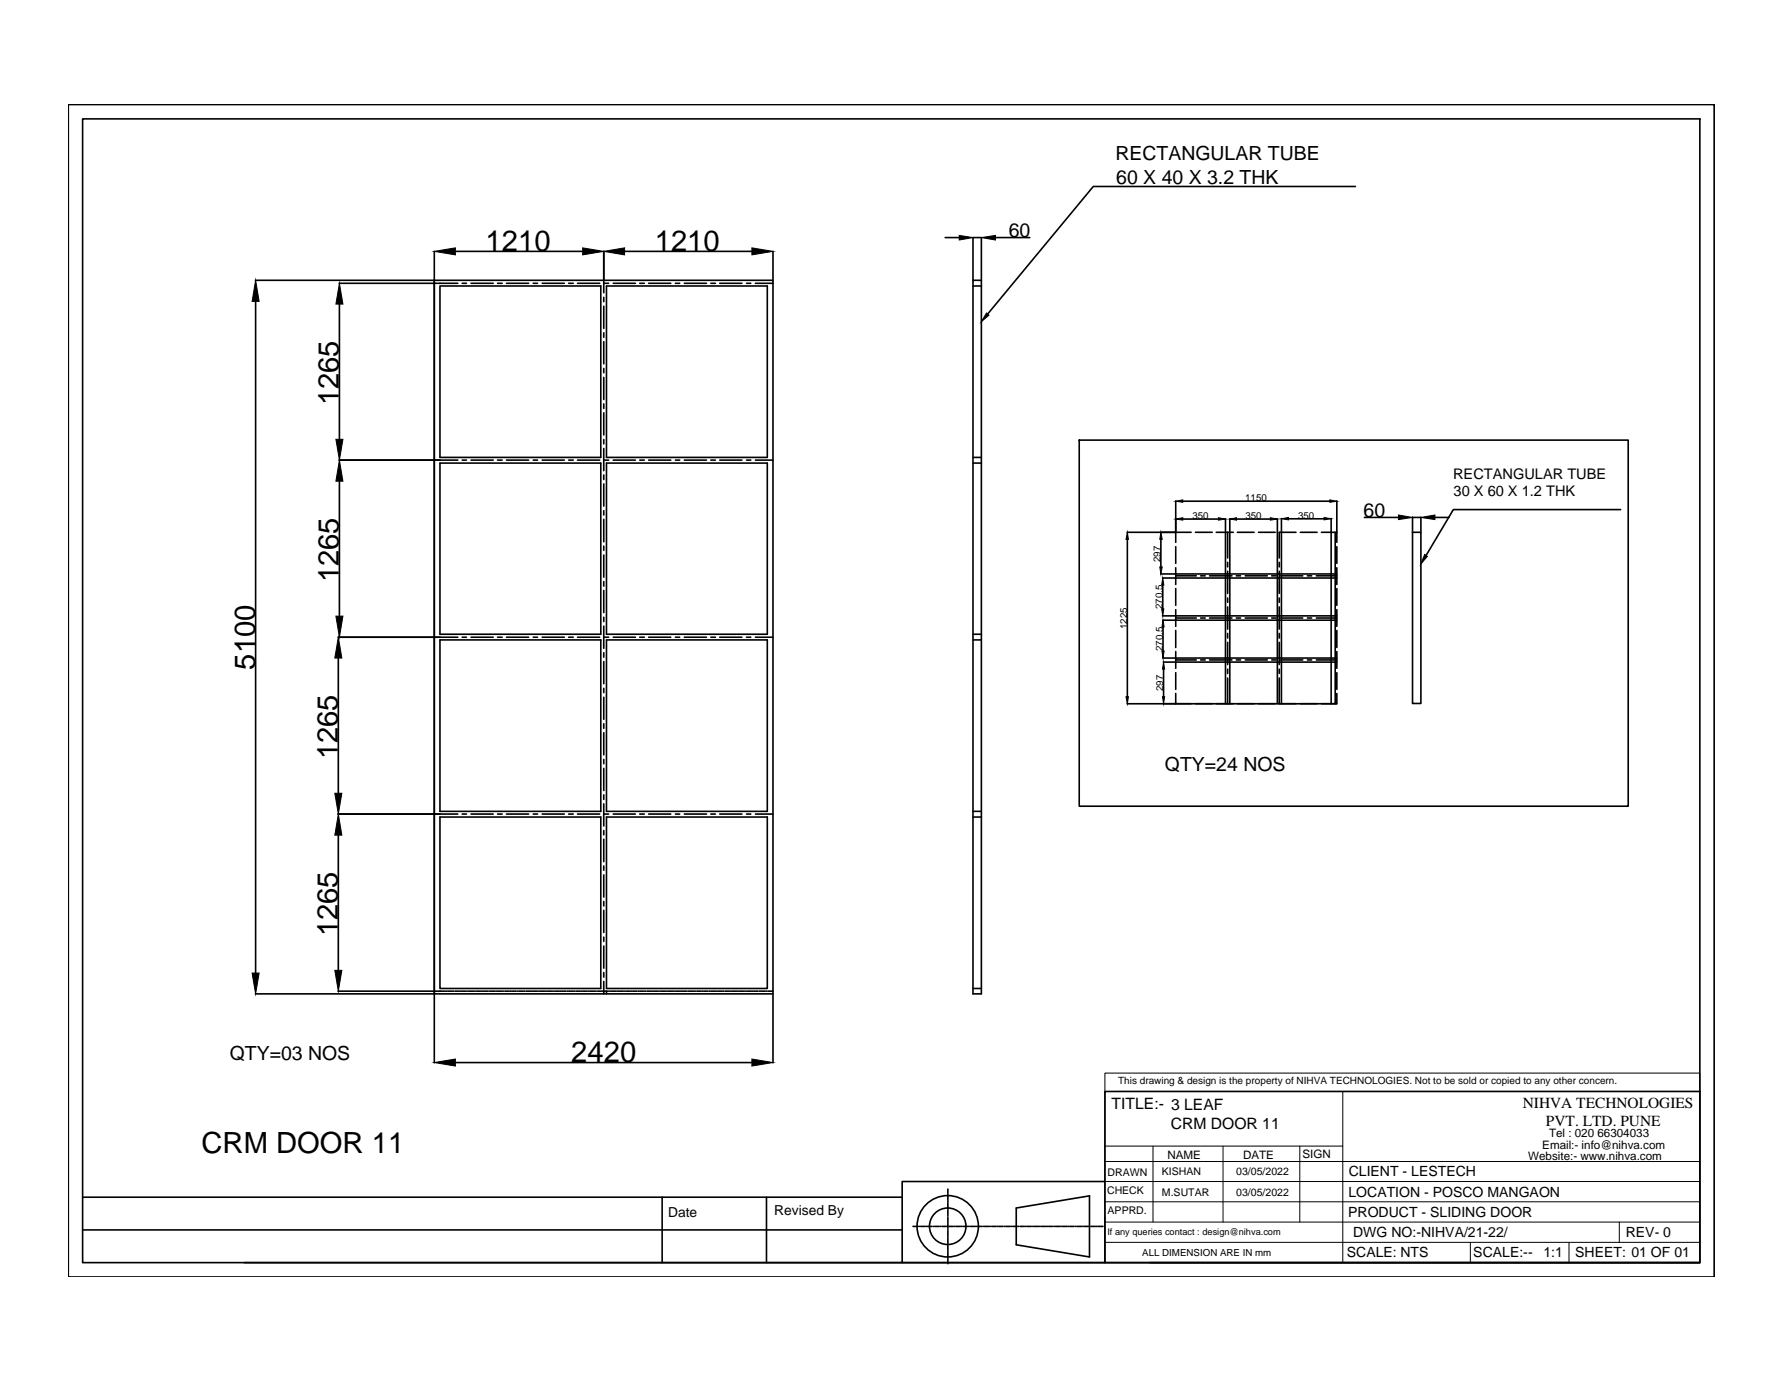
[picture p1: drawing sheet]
<svg xmlns="http://www.w3.org/2000/svg" width="279mm" height="216mm" viewBox="0 0 279 216" stroke-linecap="round" stroke-linejoin="round" font-family="sans-serif">
<!-- layer: 0 -->
<g fill="none" stroke="#000" stroke-width=".25">
<path d="M10.7 16.4h257.8v183.5h-257.8zM12.9 18.6h253.3v179.1h-253.3zM68 39.4v116.2h-28M71.3 39.4h20M94.6 39.4v6.4M97.8 39.4h20M121.1 39.4v4.5M148 37.2h2.2M155.9 37.2h5.4M212.3 29.2h-41.1l-16.5 20M40 43.9h28M40 47.2v105.1"/>
<path d="M53.1 44.4h18.6M53.2 47.6v21.2M68 43.9h53.1v111.7h-53.1zM68.9 44.8h25.2v26.8h-25.2zM72.4 44.4h.7M73.8 44.4h3.4M77.9 44.4h.7M79.3 44.4h3.5M83.5 44.4h.7M84.9 44.4h3.5M89.1 44.4h.7M90.5 44.4h3.4"/>
<path d="M94.6 46.6v.6M94.6 47.9v3.5M94.6 52.1v.7M94.6 53.5v3.5M94.6 57.7v.7M94.6 59.1v3.5M94.6 44.4h.7M95 44.8h25.2v26.8h-25.2zM96 44.4h3.5M100.2 44.4h.7M101.6 44.4h3.5M105.8 44.4h.7"/>
<path d="M107.2 44.4h3.4M111.3 44.4h.7M112.7 44.4h3.5M116.9 44.4h.7M118.3 44.4h2.8M152.4 43.9h1.3v111.7h-1.3zM152.4 44.8h1.3M152.4 43.9v-6.7h1.3v6.7M53.1 72h18.6M53.2 75.3v21.2M68.9 72.5h25.2v26.8h-25.2zM72.4 72h.7"/>
<path d="M73.8 72h3.4M77.9 72h.7M79.3 72h3.5M83.5 72h.7M84.9 72h3.5M89.1 72h.7M90.5 72h3.4M94.6 63.2v.8M94.6 64.6v3.5M94.6 68.8v.7M94.6 70.2v3.5M94.6 74.4v.7"/>
<path d="M94.6 75.8v3.4M94.6 80v.6M94.6 72h.7M95 72.5h25.2v26.8h-25.2zM96 72h3.5M100.2 72h.7M101.6 72h3.5M105.8 72h.7M107.2 72h3.4M111.3 72h.7M112.7 72h3.5M116.9 72h.7"/>
<path d="M118.3 72h2.8M152.4 72.5h1.3M152.4 71.6h1.3M169 68.9h86v57.3h-86zM184.1 78.4v4.9h-7.6M185.2 78.5h23.1M209.4 78.4v6.5M253.8 79.8h-26.2l-4.3 7.2M52.9 99.8h18.8M72.4 99.8h.7M73.8 99.8h3.4M77.9 99.8h.7"/>
<path d="M79.3 99.8h3.5M83.5 99.8h.7M84.9 99.8h3.5M89.1 99.8h.7M90.5 99.8h3.4M94.6 81.3v3.5M94.6 85.5v.7M94.6 86.9v3.5M94.6 91v.8M94.6 92.4v3.5M94.6 96.6v.7M94.6 98v3.5"/>
<path d="M94.6 99.8h.7M96 99.8h3.5M100.2 99.8h.7M101.6 99.8h3.5M105.8 99.8h.7M107.2 99.8h3.4M111.3 99.8h.7M112.7 99.8h3.5M116.9 99.8h.7M118.3 99.8h2.8M152.4 99.3h1.3M176.6 84.4v24.7"/>
<path d="M181.8 89.9h27.6M181.8 84.4v4.4M182.1 90.5h27.3M182.1 96.4h27.3M182.1 91.6v3.7M182.1 97.1h27.3M182.1 98.2v3.7M184.1 85.6v2.6M184.1 88.9v2.6M184.1 92.1v2.7M184.1 95.4v2.7M184.1 98.7v2.7"/>
<path d="M184.1 90.2h3.3M184.1 96.8h3.3M185.2 81.3h5.6M186.5 83.3h-2.4v1.6M187.2 83.3h2.7M188 90.2h.8M188 96.8h.8M189.4 90.2h3.5M189.4 96.8h3.5M190.5 83.3h2.7M191.9 81.2v29M192.3 83.3v4.1"/>
<path d="M192.3 88v.8M192.3 89.4v3.5M192.3 93.6v.7M192.3 95v3.5M192.3 99.2v.7M192.6 81.2v29M193.6 90.2h.7M193.6 96.8h.7M193.7 81.3h5.3M193.8 83.3h2.6M195 90.2h3.5M195 96.8h3.5"/>
<path d="M197.1 83.3h2.6M199.2 90.2h.7M199.2 96.8h.7M200.1 81.2v29M200.3 88v.8M200.3 89.4v3.5M200.3 93.6v.7M200.3 95v3.5M200.3 99.2v.7M200.6 90.2h3.4M200.6 96.8h3.4M200.7 81.2v29"/>
<path d="M201.8 81.2h5.6M203 83.3h-2.7v4.1M203.7 83.3h2.6M204.8 90.2h.6M204.8 96.8h.6M206.1 90.2h3.3M206.1 96.8h3.3M207 83.3h2.4M208.5 81.2v29M209.1 83.3v26.9M209.4 85.6v2.6M209.4 88.9v2.6"/>
<path d="M209.4 92.1v2.7M209.4 95.4v2.7M209.4 98.7v2.7M213.7 81h5.3M221.2 83.3h1.3v26.8h-1.3zM221.2 81v2.3M221.2 81h1.3M222.5 81v2.3M224.7 81h2.2M53 103v21.2M68.9 100.2h25.2v26.8h-25.2zM94.6 102.2v.7"/>
<path d="M94.6 103.6v3.4M94.6 107.8v.6M94.6 109.2v3.4M94.6 113.3v.7M94.6 114.7v3.5M94.6 118.9v.7M95 100.2h25.2v26.8h-25.2zM152.4 100.2h1.3M176.5 110.2h32.9M182.1 103h27.3M182.2 103.7h27.2M182.2 104.8v4.3"/>
<path d="M184.1 108.6v1.6h2.4M184.1 102v2.6M184.1 105.3v2.6M184.1 103.3h3.3M188 103.3h.8M189.4 103.3h3.5M192.3 100.6v3.4M192.3 104.8v.6M192.3 106.2v4M193.6 103.3h.7M195 103.3h3.5M199.2 103.3h.7"/>
<path d="M200.3 100.6v3.4M200.3 104.8v.6M200.3 106.2v4M200.6 103.3h3.4M204.8 103.3h.6M206.1 103.3h3.3M209.4 108.6v1.6h-2.4M209.4 102v2.6M209.4 105.3v2.6M52.9 127.5h18.8M53 130.8v21.1M68.9 127.9h25.2v26.9h-25.2z"/>
<path d="M72.4 127.5h.7M73.8 127.5h3.4M77.9 127.5h.7M79.3 127.5h3.5M83.5 127.5h.7M84.9 127.5h3.5M89.1 127.5h.7M90.5 127.5h3.4M94.6 120.3v3.5M94.6 124.4v.8M94.6 125.8v3.5M94.6 130v.7"/>
<path d="M94.6 131.4v3.5M94.6 135.6v.7M94.6 137v3.4M94.6 127.5h.7M95 127.9h25.2v26.9h-25.2zM96 127.5h3.5M100.2 127.5h.7M101.6 127.5h3.5M105.8 127.5h.7M107.2 127.5h3.4M111.3 127.5h.7M112.7 127.5h3.5"/>
<path d="M116.9 127.5h.7M118.3 127.5h2.8M152.4 127.9h1.3M152.4 127h1.3M52.9 155.2h16.9M68 155.6v10.8M69.9 155.2h.1M70.1 155.2h.8M71 155.2h.1M71.3 155.2h.7M72.1 155.2h.1M72.4 155.2h.7"/>
<path d="M73.2 155.2h.1M73.5 155.2h.7M74.3 155.2h.2M74.6 155.2h.7M75.4 155.2h.2M75.7 155.2h.7M76.6 155.2h.1M76.8 155.2h.7M77.7 155.2h.1M77.9 155.2h.7M78.8 155.2h.1M79.1 155.2h.6"/>
<path d="M79.9 155.2h.1M80.2 155.2h.6M81 155.2h.1M81.3 155.2h.7M82.1 155.2h.1M82.4 155.2h.7M83.2 155.2h.2M83.5 155.2h.7M84.4 155.2h.1M84.6 155.2h.7M85.5 155.2h.1M85.7 155.2h.7"/>
<path d="M86.6 155.2h.1M86.9 155.2h.6M87.7 155.2h.1M88 155.2h.6M88.8 155.2h.1M89.1 155.2h.7M89.9 155.2h.1M90.2 155.2h.7M91 155.2h.2M91.3 155.2h.7M92.1 155.2h.2M92.4 155.2h.7"/>
<path d="M93.2 155.2h.2M93.5 155.2h.7M94.3 155.2h.2M94.6 141.1v.7M94.6 142.5v3.5M94.6 146.7v.7M94.6 148.1v3.5M94.6 152.3v.7M94.6 153.7v1.9M94.6 155.2h.7M95 155.2v.4M95.5 155.2h.1"/>
<path d="M95.7 155.2h.8M96.6 155.2h.1M96.8 155.2h.8M97.7 155.2h.1M98 155.2h.7M98.8 155.2h.2M99.1 155.2h.7M99.9 155.2h.2M100.2 155.2h.7M101 155.2h.2M101.3 155.2h.7M102.1 155.2h.2"/>
<path d="M102.4 155.2h.7M103.3 155.2h.1M103.5 155.2h.8M104.4 155.2h.1M104.6 155.2h.8M105.5 155.2h.1M105.8 155.2h.7M106.6 155.2h.2M106.9 155.2h.7M107.7 155.2h.2M108 155.2h.7M108.8 155.2h.2"/>
<path d="M109.1 155.2h.7M109.9 155.2h.2M110.2 155.2h.7M111.1 155.2h.1M111.3 155.2h.7M112.2 155.2h.1M112.4 155.2h.7M113.3 155.2h.1M113.6 155.2h.6M114.4 155.2h.1M114.7 155.2h.7M115.5 155.2h.1"/>
<path d="M115.8 155.2h.7M116.6 155.2h.1M116.9 155.2h.7M117.7 155.2h.2M118 155.2h.7M118.9 155.2h.1M119.1 155.2h.7M120 155.2h.1M120.3 155.2h.8M121.1 155.6v10.8M152.4 154.8h1.3M71.3 166.4h46.5"/>
<path d="M173 170.9h93.2v26.8h-93.2zM12.9 192.6h128.4M12.9 187.4h128.4M103.7 187.4v10.3M120 187.4v10.3M141.3 197.7h31.7M143 192h.7M143.9 192h.1M144.2 192h.7M145 192h.1M145.3 192h.7M146.1 192h.1"/>
<path d="M146.4 192h.7M147.2 192h.1M147.5 192h.7M148.3 192h.2M148.4 186.2v.6M148.4 186.9v.2M148.4 187.2v.7M148.4 188v.2M148.4 188.3v.7M148.4 189.2v.1M148.4 189.4v.7M148.4 190.3v.1"/>
<path d="M148.4 190.6v.6M148.4 191.4v.1M148.4 191.7v.6M148.4 192.5v.1M148.4 192.8v.7M148.4 193.6v.1M148.4 193.9v.7M148.4 194.7v.1M148.4 195v.7M148.4 195.8v.2M148.4 196.1v.7M148.4 197v.1"/>
<path d="M148.4 197.2v.7M148.6 192h.7M149.5 192h.1M149.7 192h.7M150.6 192h.1M150.8 192h.7M151.7 192h.1M152 192h.6M152.8 192h.1M153.1 192h.6M153.9 192h.1M154.2 192h.7"/>
<path d="M155 192h.1M155.3 192h.7M156.1 192h.2M156.4 192h.7M157.3 192h.1M157.5 192h.7M158.4 192h.1M158.6 192h.7M159.2 189.1l11.4-1.9v9.6l-11.4-1.9zM159.5 192h.1M159.8 192h.6M160.6 192h.1"/>
<path d="M160.9 192h.6M161.7 192h.1M162 192h.7M162.8 192h.1M163.1 192h.7M163.9 192h.2M164.2 192h.7M165 192h.2M165.3 192h.7M166.1 192h.2M166.4 192h.7M167.2 192h.2"/>
<path d="M167.5 192h.7M168.4 192h.1M168.6 192h.8M169.5 192h.1M169.7 192h.8M170.6 192h.1M170.9 192h.7M171.7 192h.2M172 192h.7M173 185h-31.7v12.7h-103M180.1 197.7h86.1"/>
<circle cx="148.4" cy="192" r="2.86"/>
<circle cx="148.4" cy="192" r="4.8"/>
</g>
<g fill="#000" stroke="#000" stroke-width=".16">
<path d="M68 39.4l3.3-.6v1.1zM91.3 38.8l3.3 .6-3.3 .5zM94.6 39.4l3.2-.6v1.1zM117.8 38.8l3.3 .6-3.3 .5zM150.2 36.9l2.2 .3-2.2 .4zM153.7 37.2l2.2-.3v.7zM40 43.9l.6 3.3h-1.1zM53.2 44.4l.5 3.2h-1.1zM154.5 49l.4 .3-1.2 1.1zM52.6 68.8h1.1l-.5 3.2zM53.2 72l.5 3.3h-1.1zM184.1 78.5l1.1-.2v.3z"/>
<path d="M208.3 78.3l1.1 .2-1.1 .1zM52.6 96.5h1.1l-.5 3.3zM176.6 83.3l.1 1.1h-.4zM181.8 83.3l.2 1.1h-.4zM181.6 88.8h.4l-.2 1.1zM182.1 90.5l.2 1.1h-.4zM181.9 95.3h.4l-.2 1.1zM182.1 97.1l.2 1.1h-.3zM184.1 81.3l1.1-.2v.3zM190.8 81.1l1.1 .2-1.1 .1zM192.6 81.3l1.1-.2v.3zM199 81.1l1.1 .2-1.1 .1z"/>
<path d="M200.7 81.2l1.1-.2v.4zM207.4 81l1.1 .2-1.1 .2zM219 80.6l2.2 .4-2.2 .4zM223.1 86.8l.4 .3-1 1.2zM222.5 81l2.2-.4v.8zM53 99.8l.5 3.2h-1.1zM176.3 109.1h.4l-.1 1.1zM182 101.9h.3l-.2 1.1zM182.2 103.7l.2 1.1h-.3zM182.1 109.1h.3l-.2 1.1zM52.4 124.2h1.1l-.5 3.3zM53 127.5l.5 3.3h-1.1z"/>
<path d="M39.5 152.3h1.1l-.6 3.3zM52.4 151.9h1.1l-.5 3.3zM68 166.4l3.3-.6v1.1zM117.8 165.8l3.3 .6-3.3 .5z"/>
</g>
<g fill="none" stroke="#000" stroke-width=".16">
<path d="M173 168h93.2v2.9h-93.2zM173 170.9v26.8M173 179.4h37.3M174.6 170.9h91.6M180.6 179.4v11.9M191.5 179.4v11.9M203.6 179.4v11.9M210.3 170.9v26.8M173 191.3h93.2M173 188.2h93.2M173 185h93.2M173 181.8h93.2"/>
<path d="M173 194.5h93.2M230.3 194.5v3.2M245.7 194.5v3.2M253.6 191.3v3.2"/>
</g>
<g font-size="4.6">
<text x="76.1" y="39.3">1210</text>
<text x="102.6" y="39.3">1210</text>
<text x="53.1" y="63.4" transform="rotate(-90 53.1 63.4)">1265</text>
<text x="53.1" y="91.2" transform="rotate(-90 53.1 91.2)">1265</text>
<text x="39.9" y="104.8" transform="rotate(-90 39.9 104.8)">5100</text>
<text x="52.9" y="118.9" transform="rotate(-90 52.9 118.9)">1265</text>
<text x="52.9" y="146.6" transform="rotate(-90 52.9 146.6)">1265</text>
<text x="89.5" y="166.3">2420</text>
<text x="31.6" y="180.5">CRM DOOR 11</text>
</g>
<g font-size="3">
<text x="174.7" y="25">RECTANGULAR TUBE</text>
<text x="174.8" y="28.7">60 X 40 X 3.2 THK</text>
<text x="158" y="37.2">60</text>
<text x="213.6" y="81">60</text>
<text x="182.4" y="120.8">QTY=24 NOS</text>
<text x="36" y="166">QTY=03 NOS</text>
</g>
<g font-size="2.5">
<text x="174.1" y="173.6">TITLE:- 3 LEAF</text>
<text x="183.4" y="176.8">CRM DOOR 11</text>
</g>
<g font-size="2.4">
<text x="238.5" y="173.5">NIHVA TECHNOLOGIES</text>
<text x="242.1" y="176.2">PVT. LTD. PUNE</text>
</g>
<g font-size="2.3">
<text x="227.6" y="75">RECTANGULAR TUBE</text>
<text x="227.7" y="77.7">30 X 60 X 1.2 THK</text>
</g>
<g font-size="2.2">
<text x="211.2" y="184.2">CLIENT - LESTECH</text>
<text x="104.6" y="190.5">Date</text>
<text x="121.3" y="190.3">Revised By</text>
<text x="211.1" y="190.5">PRODUCT - SLIDING DOOR</text>
<text x="211.2" y="187.4">LOCATION - POSCO MANGAON</text>
<text x="210.9" y="196.8">SCALE: NTS</text>
<text x="211.9" y="193.7">DWG NO:-NIHVA/21-22/</text>
<text x="230.7" y="196.8">SCALE:--</text>
<text x="241.7" y="196.8">1:1</text>
<text x="246.7" y="196.8">SHEET: 01 OF 01</text>
<text x="254.6" y="193.7">REV- 0</text>
</g>
<g font-size="1.8">
<text x="241.5" y="179.9">Email:- info@nihva.com</text>
<text x="242.6" y="178.1">Tel : 020 66304033</text>
<text x="182.8" y="181.4">NAME</text>
<text x="194.7" y="181.4">DATE</text>
<text x="204" y="181.3">SIGN</text>
<text x="239.3" y="181.6">Website:- www.nihva.com</text>
</g>
<g font-size="1.7">
<text x="173.5" y="184.1">DRAWN</text>
<text x="182" y="184">KISHAN</text>
<text x="193.6" y="184">03/05/2022</text>
<text x="173.4" y="186.9">CHECK</text>
<text x="173.5" y="190">APPRD.</text>
<text x="182" y="187.2">M.SUTAR</text>
<text x="193.6" y="187.2">03/05/2022</text>
</g>
<text font-size="1.6" x="175.1" y="169.8">This drawing &amp; design is the property of NIHVA TECHNOLOGIES. Not to be sold or copied to any other concern.</text>
<g font-size="1.5">
<text x="186.8" y="81.2">350</text>
<text x="195" y="78.4">1150</text>
<text x="195.1" y="81.2">350</text>
<text x="203.3" y="81.2">350</text>
<text x="181.8" y="88" transform="rotate(-90 181.8 88)">297</text>
<text x="182.1" y="95.4" transform="rotate(-90 182.1 95.4)">270.5</text>
<text x="176.5" y="98.5" transform="rotate(-90 176.5 98.5)">1225</text>
<text x="182.1" y="102" transform="rotate(-90 182.1 102)">270.5</text>
<text x="182.2" y="108.2" transform="rotate(-90 182.2 108.2)">297</text>
<text x="178.9" y="196.6">ALL DIMENSION ARE IN mm</text>
</g>
<text font-size="1.4" x="173.4" y="193.3">If any queries contact : design@nihva.com</text>
</svg>
